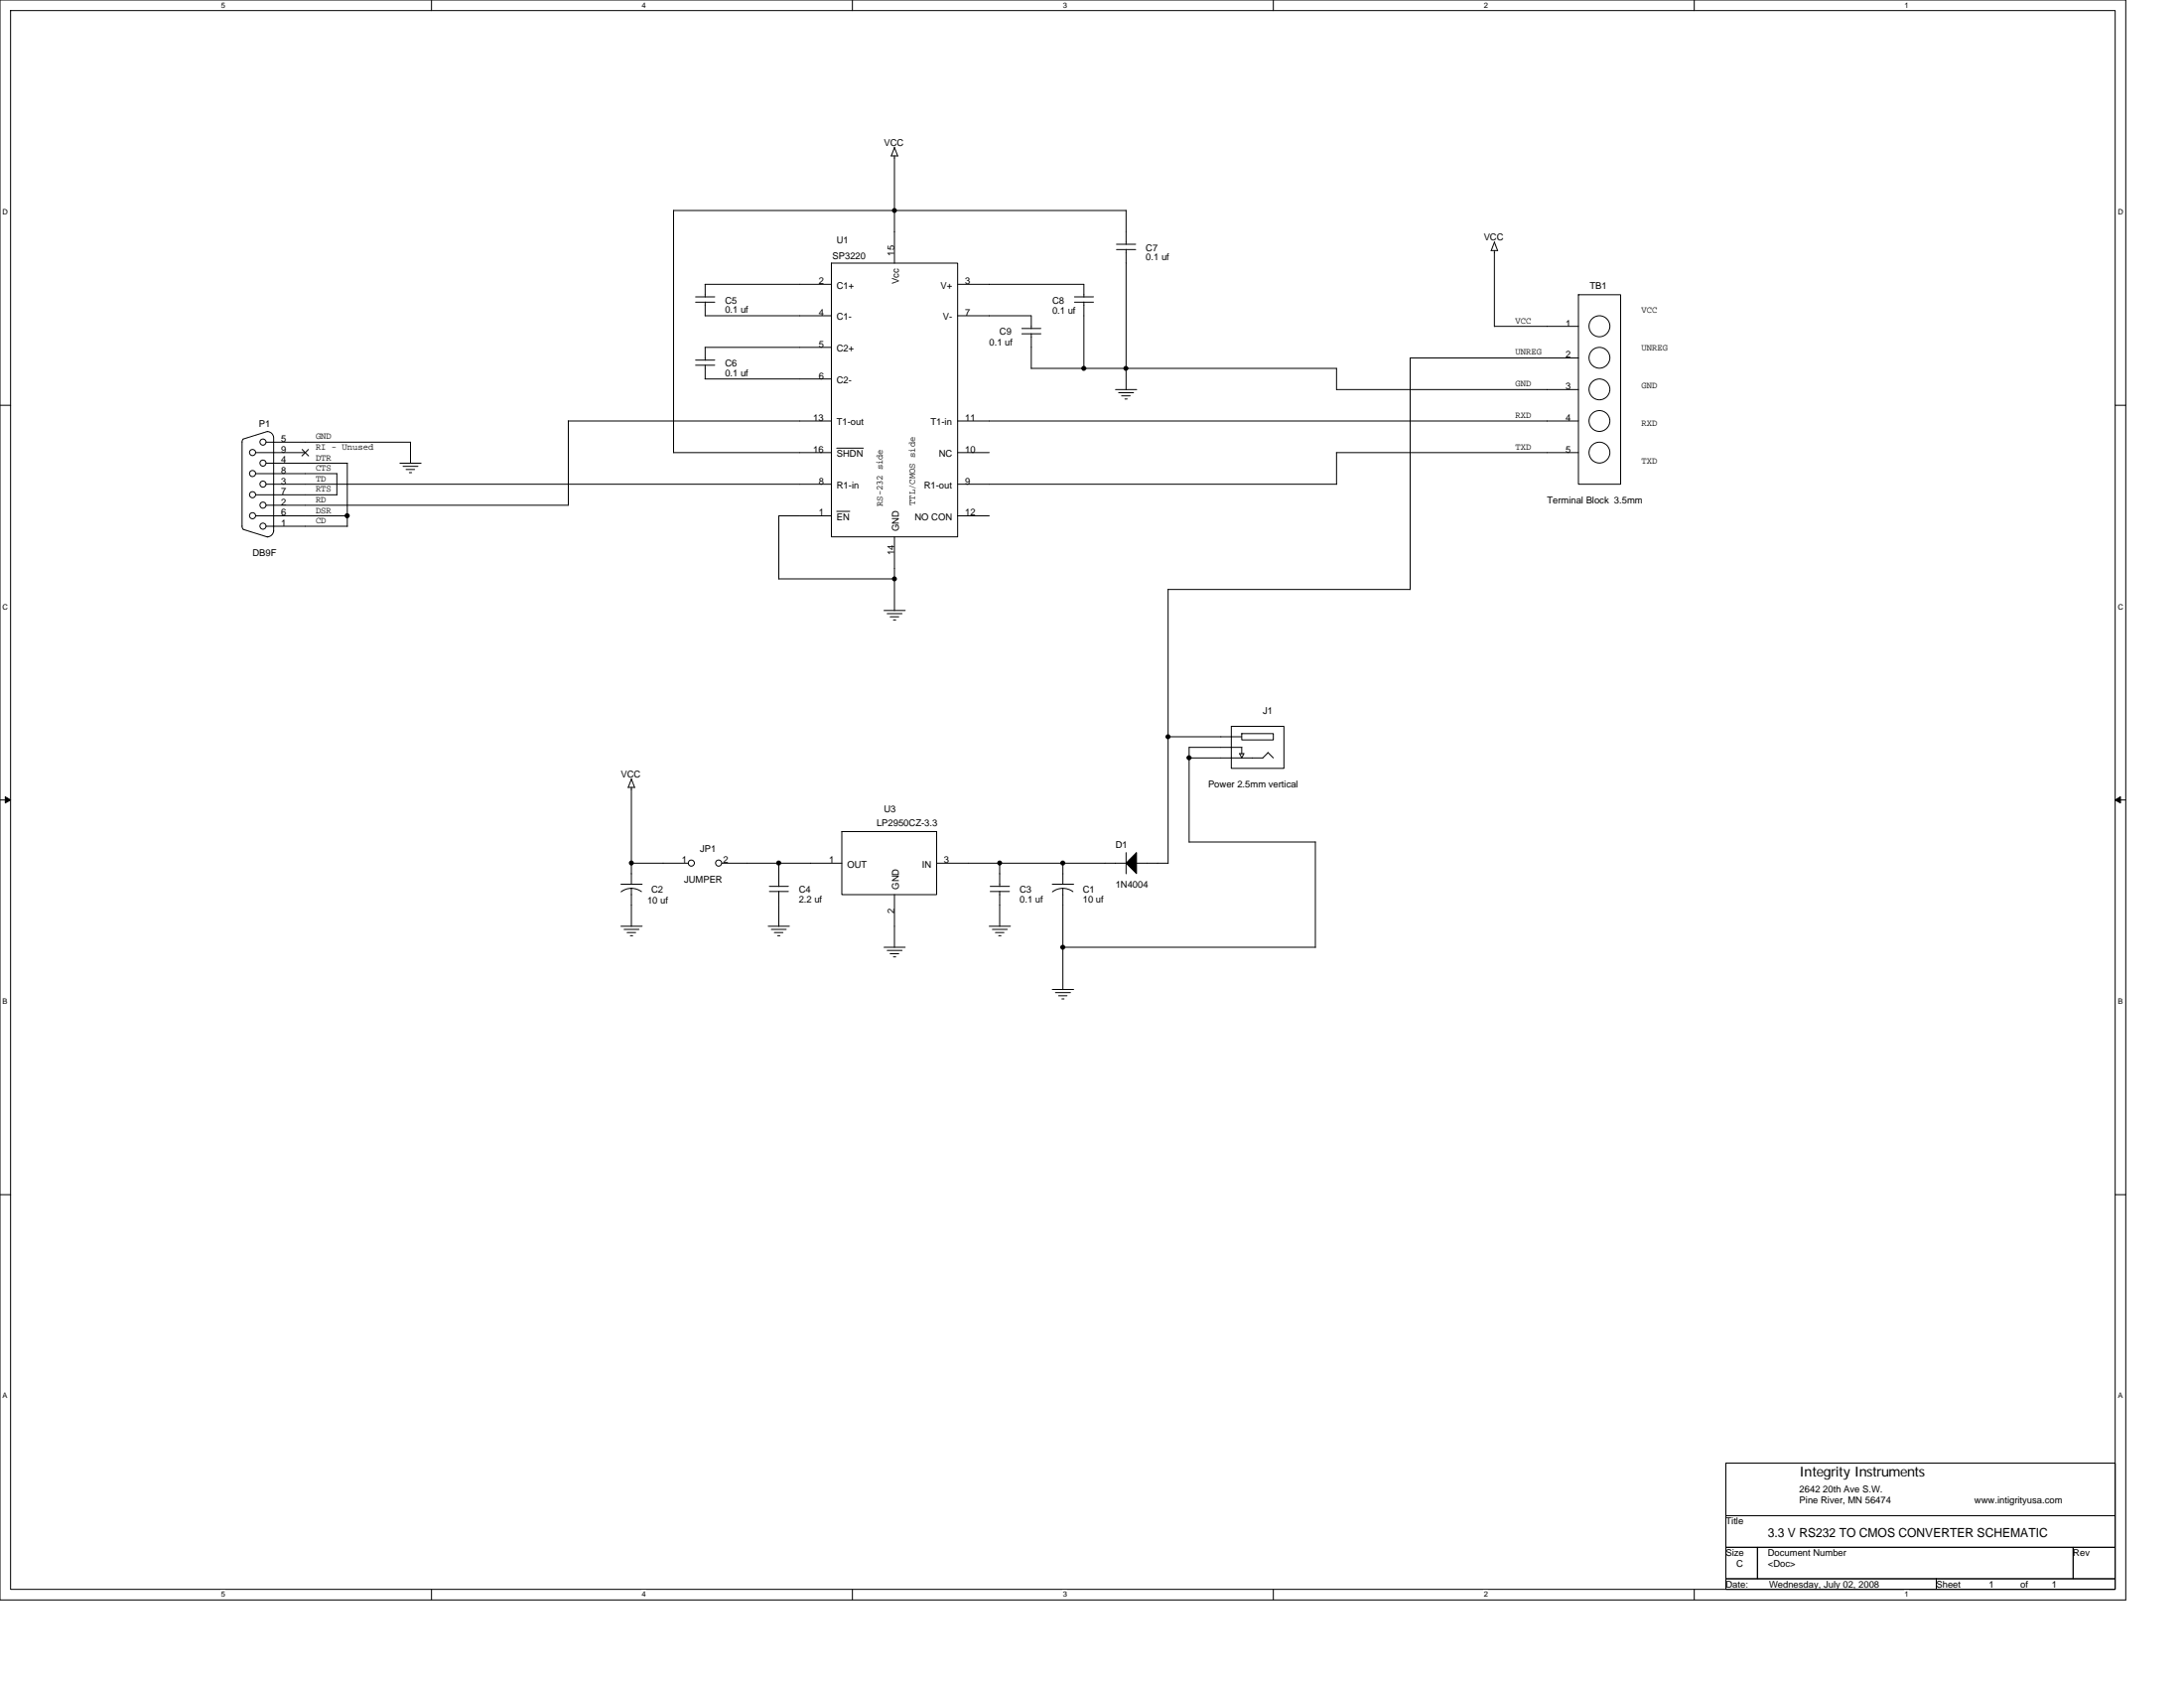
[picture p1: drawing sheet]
<svg xmlns="http://www.w3.org/2000/svg" width="279mm" height="216mm" viewBox="0 0 279 216" stroke-linecap="round" stroke-linejoin="round" font-family="sans-serif">
<path d="M0 0h271.9v204.6h-271.9zM1.4 1.4h269.2v201.9h-269.2z" fill="none" stroke="#000" stroke-width=".13"/>
<g fill="#fff">
<path d="M28.3 .1h.5v1.1h-.5z"/>
<path d="M28.3 203.4h.5v1.1h-.5z"/>
</g>
<path d="M55.2 0v1.4M55.2 203.3v1.3" fill="none" stroke="#000" stroke-width=".13"/>
<g fill="#fff">
<path d="M82.1 .1h.6v1.1h-.6z"/>
<path d="M82.1 203.4h.6v1.1h-.6z"/>
</g>
<path d="M109.1 0v1.4M109.1 203.3v1.3" fill="none" stroke="#000" stroke-width=".13"/>
<g fill="#fff">
<path d="M136 .1h.5v1.1h-.5z"/>
<path d="M136 203.4h.5v1.1h-.5z"/>
</g>
<path d="M162.9 0v1.4M162.9 203.3v1.3" fill="none" stroke="#000" stroke-width=".13"/>
<g fill="#fff">
<path d="M189.8 .1h.6v1.1h-.6z"/>
<path d="M189.8 203.4h.6v1.1h-.6z"/>
</g>
<path d="M216.7 0v1.4M216.7 203.3v1.3" fill="none" stroke="#000" stroke-width=".13"/>
<g fill="#fff">
<path d="M243.7 .1h.5v1.1h-.5z"/>
<path d="M243.7 203.4h.5v1.1h-.5z"/>
<path d="M.3 26.6h.7v1h-.7z"/>
<path d="M270.9 26.6h.7v1h-.7z"/>
<path d="M.3 77.1h.7v1h-.7z"/>
<path d="M270.9 77.1h.7v1h-.7z"/>
</g>
<path d="M0 51.8h1.4M270.6 51.8h1.3" fill="none" stroke="#000" stroke-width=".13"/>
<g fill="#fff">
<path d="M.3 127.6h.7v1h-.7z"/>
<path d="M270.9 127.6h.7v1h-.7z"/>
</g>
<path d="M0 102.3h1.4M270.6 102.3h1.3" fill="none" stroke="#000" stroke-width=".13"/>
<path d="M.7 101.9l.7 .4-.7 .4zM270.6 102.3l.7-.4v.8z" fill="#000" stroke="#000" stroke-width=".13"/>
<g fill="#fff">
<path d="M.3 178h.7v1.1h-.7z"/>
<path d="M270.9 178h.7v1.1h-.7z"/>
</g>
<g fill="none" stroke="#000" stroke-width=".13">
<path d="M114.4 19.9v13.8M114.4 18.9l.5 1.1M114.4 18.8l-.4 1.1h.8M86.2 26.9h57.9M86.2 26.9v31M89 38.7h2.4M89 38h2.4M90.2 38.6v1.8h16.2M106.4 33.7h16.1v35h-16.1zM106.4 36.4h-16.2v1.6M122.5 36.4h16.2v1.6M137.5 38.7h2.4"/>
<path d="M137.5 38h2.4M138.7 38.6v8.5M142.8 31.9h2.5M142.8 31.2h2.5M144.1 26.9v4.4M144.1 31.9v17.9M190.8 32h.8M191.2 32v9.8l10.7-.1M191.2 31l.4 1.1M191.2 30.9l-.4 1.1M201.9 37.7h5.4v24.2h-5.4zM32.7 57.9h6.4"/>
<path d="M34.2 55.2a.81 .81 0 0 1 .8 .8M34.2 55.2l-3.1 1-.1 .1v11M35 56v11.9M38.7 57.5l.8 .8M39.5 57.5l-.9 .8M44.4 59.2v8.1M44.4 59.2h-10.4M51.2 59.2h2.7M51.6 59.6h1.9M52.5 56.6v2.7M52.5 56.6h-18.5M72.7 53.8h33.7"/>
<path d="M72.7 53.8v10.8M86.1 57.9h20.3M89 46.7h2.4M89 46.1h2.4M90.2 46.7v1.8h16.2M106.4 44.4h-16.2v1.7M107 57.3h3.4M122.5 53.8h79.4M122.5 57.9h4.1M122.5 40.4h9.4v1.6M130.7 42.7h2.5M130.7 42h2.5"/>
<path d="M131.9 42.7v4.4M131.9 47.1h39.1v2.7M142.7 49.8h2.7M143.1 50.2h1.9M143.5 50.6h1.1M143.9 51h.3M171 49.8h30.9M180.4 45.8h21.5M180.4 45.8v29.6h-31M201.9 57.9h-30.9v4.1M31 67.3l.1 .4M31.1 67.7l3.1 1"/>
<path d="M34 61.9h72.4M35 67.8a.82 .82 0 0 1-.8 .9M43.1 60.6v2.7M43.1 60.6h-10.4M43.1 63.3h-10.4M44.4 66h-11.7M44.4 67.3h-10.4M51.9 60h1.1M52.4 60.5h.3M72.7 64.6h-38.7M99.6 66h6.8M99.6 66v8.1"/>
<path d="M99.6 74h14.8M107 65.4h1.7M113.1 78.1h2.7M113.5 78.5h1.9M113.9 78.9h1.1M114.3 79.3h.3M114.4 68.7v9.4M122.5 66h4.1M149.4 75.4v35M171 61.9h-48.5M80.8 99.6l.4 1.1M80.8 99.6l-.5 1.1h.9"/>
<path d="M157.5 92.9h6.8v5.4h-6.8zM158.6 96.4h.5l-.3 .6M158.6 96.4l.3 .6M158.9 93.8h4v.8h-4zM158.9 94.2h-9.5M158.9 95.6v.8M158.9 95.6h-6.8v12.1M161.5 96.9h-9.4M162.2 96.2l.7 .7M162.2 96.3l-.7 .7M79.4 113.1h2.7M79.4 118.5h2.7"/>
<path d="M79.8 118.9h1.9M80.2 119.3h1.1M80.6 119.7h.3M80.8 113.6v4.9M80.8 110.4h7.3M80.8 100.7v12.4M82.1 114a2.15 2.15 0 0 0-1.4-.4h.1a2.08 2.08 0 0 0-1.3 .5M92.4 110.4h15.3M98.3 118.5h2.7M98.4 114h2.5M98.4 113.4h2.5M98.7 118.9h1.9"/>
<path d="M99.1 119.3h1.1M99.5 119.7h.3M99.6 110.4v3M99.6 114v4.5M107.7 106.4h12.1v8h-12.1zM114.4 114.4v6.8M119.8 110.4h24.3M126.6 118.5h2.7M126.7 114h2.4M126.7 113.4h2.4M127 118.9h1.9M127.3 119.3h1.1"/>
<path d="M127.8 119.7h.3M127.9 110.4v3M127.9 114v4.5M134.6 113.1h2.8M136 110.4v2.7M136 113.6v13M137.3 114a2.15 2.15 0 0 0-1.4-.4h.1a2.14 2.14 0 0 0-1.4 .5M144.1 109.1v2.7M149.5 110.4h-4.1M152.1 107.7h16.2M168.3 107.7v13.5M113.1 121.2h2.7"/>
<path d="M113.5 121.6h1.9M113.9 122h1.1M114.3 122.4h.3M134.6 126.6h2.8M135 127h1.9M135.4 127.4h1.1M135.8 127.8h.3M136 121.2h32.3M0 152.8h1.4M270.6 152.8h1.3M220.8 187.1h49.8v6.8h-49.8zM220.8 193.9h49.8v4h-49.8z"/>
<path d="M220.8 197.9h4v4h-4zM224.8 197.9h40.4v4h-40.4zM265.2 197.9h5.4v4h-5.4zM220.8 201.9h26.9v1.4h-26.9zM247.7 201.9h22.9v1.4h-22.9z"/>
<circle cx="32.3" cy="57.9" r=".39"/>
<circle cx="33.6" cy="59.2" r=".39"/>
<circle cx="33.6" cy="56.5" r=".39"/>
<circle cx="204.6" cy="41.7" r="1.34"/>
<circle cx="204.6" cy="49.8" r="1.33"/>
<circle cx="204.6" cy="45.8" r="1.33"/>
<circle cx="204.6" cy="57.9" r="1.33"/>
<circle cx="204.6" cy="53.8" r="1.33"/>
<circle cx="32.3" cy="60.6" r=".39"/>
<circle cx="32.3" cy="63.3" r=".39"/>
<circle cx="32.3" cy="66" r=".39"/>
<circle cx="33.6" cy="61.9" r=".39"/>
<circle cx="33.6" cy="67.3" r=".39"/>
<circle cx="33.6" cy="64.6" r=".39"/>
<circle cx="88.4" cy="110.4" r=".39"/>
<circle cx="91.9" cy="110.4" r=".39"/>
</g>
<g fill="#000" stroke="#000" stroke-width=".13">
<path d="M145.4 109.1v2.6l-1.3-1.3z" fill-rule="evenodd"/>
<circle cx="114.4" cy="26.9" r=".25"/>
<circle cx="138.7" cy="47.1" r=".26"/>
<circle cx="144" cy="47.1" r=".25"/>
<circle cx="44.4" cy="66" r=".27"/>
<circle cx="114.4" cy="74" r=".25"/>
<circle cx="149.4" cy="94.2" r=".26"/>
<circle cx="152.1" cy="96.9" r=".26"/>
<circle cx="80.8" cy="110.4" r=".25"/>
<circle cx="99.6" cy="110.4" r=".26"/>
<circle cx="127.9" cy="110.4" r=".25"/>
<circle cx="136" cy="110.4" r=".26"/>
<circle cx="136" cy="121.2" r=".26"/>
</g>
<text font-size="1.8" x="230.2" y="188.9">Integrity Instruments</text>
<text font-size="1.6" x="226.2" y="196.6">3.3 V RS232 TO CMOS CONVERTER SCHEMATIC</text>
<g font-size="1.2">
<text x="113.1" y="18.6">VCC</text>
<text x="106.5" y="33.1">SP3220</text>
<text x="107" y="31.1">U1</text>
<text x="114.4" y="32.7" transform="rotate(-90 114.4 32.7)">15</text>
<text x="146.6" y="32.1">C7</text>
<text x="146.6" y="33.3">0.1 uf</text>
<text x="189.8" y="30.7">VCC</text>
<text x="92.8" y="38.8">C5</text>
<text x="92.8" y="40">0.1 uf</text>
<text x="104.7" y="36.3">2</text>
<text x="104.7" y="40.4">4</text>
<text x="107" y="36.9">C1+</text>
<text x="107" y="40.9">C1-</text>
<text x="115" y="36.3" transform="rotate(-90 115 36.3)">Vcc</text>
<text x="120.3" y="36.9">V+</text>
<text x="120.6" y="40.9">V-</text>
<text x="123.5" y="36.3">3</text>
<text x="123.5" y="40.4">7</text>
<text x="134.6" y="38.8">C8</text>
<text x="134.6" y="40.2">0.1 uf</text>
<text x="193.9" y="41.4">VCC</text>
<text x="200.3" y="41.7">1</text>
<text x="203.4" y="36.9">TB1</text>
<text x="210" y="40">VCC</text>
<text x="92.8" y="46.9">C6</text>
<text x="104.7" y="44.4">5</text>
<text x="107" y="45">C2+</text>
<text x="126.6" y="44.2">0.1 uf</text>
<text x="127.9" y="42.8">C9</text>
<text x="193.9" y="45.4">UNREG</text>
<text x="200.3" y="45.8">2</text>
<text x="210" y="44.9">UNREG</text>
<text x="92.8" y="48.1">0.1 uf</text>
<text x="104.1" y="53.8">13</text>
<text x="104.7" y="48.5">6</text>
<text x="107" y="49">C2-</text>
<text x="123.5" y="53.8">11</text>
<text x="193.9" y="49.4">GND</text>
<text x="193.9" y="53.5">RXD</text>
<text x="200.3" y="49.8">3</text>
<text x="200.3" y="53.8">4</text>
<text x="210" y="49.7">GND</text>
<text x="33.1" y="54.5">P1</text>
<text x="36" y="56.5">5</text>
<text x="36" y="57.9">9</text>
<text x="36" y="59.2">4</text>
<text x="40.4" y="57.5">RI - Unused</text>
<text x="40.4" y="58.9">DTR</text>
<text x="40.4" y="56.2">GND</text>
<text x="104.1" y="57.9">16</text>
<text x="107" y="54.4">T1-out</text>
<text x="107" y="58.4">SHDN</text>
<text x="119.1" y="54.4">T1-in</text>
<text x="120.1" y="58.4">NC</text>
<text x="123.5" y="57.9">10</text>
<text x="193.9" y="57.5">TXD</text>
<text x="200.3" y="57.9">5</text>
<text x="210" y="54.5">RXD</text>
<text x="210" y="59.3">TXD</text>
<text x="36" y="60.6">8</text>
<text x="36" y="61.9">3</text>
<text x="36" y="63.3">7</text>
<text x="36" y="64.6">2</text>
<text x="36" y="66">6</text>
<text x="40.4" y="65.6">DSR</text>
<text x="40.4" y="60.2">CTS</text>
<text x="40.4" y="62.9">RTS</text>
<text x="40.4" y="64.3">RD</text>
<text x="40.4" y="61.6">TD</text>
<text x="104.7" y="61.9">8</text>
<text x="104.7" y="66">1</text>
<text x="107" y="62.5">R1-in</text>
<text x="112.9" y="64.8" transform="rotate(-90 112.9 64.8)">RS-232 side</text>
<text x="117.1" y="64.6" transform="rotate(-90 117.1 64.6)">TTL/CMOS side</text>
<text x="118.2" y="62.5">R1-out</text>
<text x="123.5" y="61.9">9</text>
<text x="123.5" y="66">12</text>
<text x="197.9" y="64.4">Terminal Block 3.5mm</text>
<text x="32.3" y="71.1">DB9F</text>
<text x="36" y="67.3">1</text>
<text x="40.4" y="67">CD</text>
<text x="107" y="66.5">EN</text>
<text x="114.4" y="71" transform="rotate(-90 114.4 71)">14</text>
<text x="115" y="68" transform="rotate(-90 115 68)">GND</text>
<text x="117" y="66.5">NO CON</text>
<text x="161.5" y="91.3">J1</text>
<text x="79.4" y="99.4">VCC</text>
<text x="154.6" y="100.7">Power 2.5mm vertical</text>
<text x="112.1" y="105.7">LP2950CZ-3.3</text>
<text x="113.1" y="103.8">U3</text>
<text x="87.2" y="110.4">1</text>
<text x="87.5" y="112.8">JUMPER</text>
<text x="89.5" y="108.9">JP1</text>
<text x="92.5" y="110.4">2</text>
<text x="106.1" y="110.4">1</text>
<text x="108.4" y="111">OUT</text>
<text x="115" y="113.7" transform="rotate(-90 115 113.7)">GND</text>
<text x="118" y="111">IN</text>
<text x="120.8" y="110.4">3</text>
<text x="142.7" y="108.4">D1</text>
<text x="142.7" y="113.5">1N4004</text>
<text x="82.8" y="115.5">10 uf</text>
<text x="83.3" y="114.2">C2</text>
<text x="102.2" y="114.2">C4</text>
<text x="102.2" y="115.4">2.2 uf</text>
<text x="114.4" y="116.8" transform="rotate(-90 114.4 116.8)">2</text>
<text x="130.5" y="114.2">C3</text>
<text x="130.5" y="115.4">0.1 uf</text>
<text x="138.5" y="114.2">C1</text>
<text x="138.5" y="115.4">10 uf</text>
<text x="230.2" y="190.9">2642 20th Ave S.W.</text>
<text x="220.8" y="195">Title</text>
<text x="230.2" y="192.3">Pine River, MN 56474</text>
<text x="252.6" y="192.3">www.intigrityusa.com</text>
<text x="220.8" y="199">Size</text>
<text x="220.8" y="203">Date:</text>
<text x="222.1" y="200.3">C</text>
<text x="226.2" y="199">Document Number</text>
<text x="226.2" y="200.3">&lt;Doc&gt;</text>
<text x="226.3" y="203">Wednesday, July 02, 2008</text>
<text x="247.7" y="203">Sheet</text>
<text x="254.4" y="203">1</text>
<text x="258.5" y="203">of</text>
<text x="262.5" y="203">1</text>
<text x="265.2" y="199">Rev</text>
</g>
<g font-size="1">
<text x="28.3" y="1">5</text>
<text x="82.1" y="1">4</text>
<text x="136" y="1">3</text>
<text x="189.8" y="1">2</text>
<text x="243.7" y="1">1</text>
<text x=".3" y="27.4">D</text>
<text x="270.9" y="27.4">D</text>
<text x=".3" y="77.9">C</text>
<text x="270.9" y="77.9">C</text>
<text x=".3" y="128.4">B</text>
<text x="270.9" y="128.4">B</text>
<text x=".3" y="178.9">A</text>
<text x="270.9" y="178.9">A</text>
<text x="28.3" y="204.3">5</text>
<text x="82.1" y="204.3">4</text>
<text x="136" y="204.3">3</text>
<text x="189.8" y="204.3">2</text>
<text x="243.7" y="204.3">1</text>
</g>
</svg>
